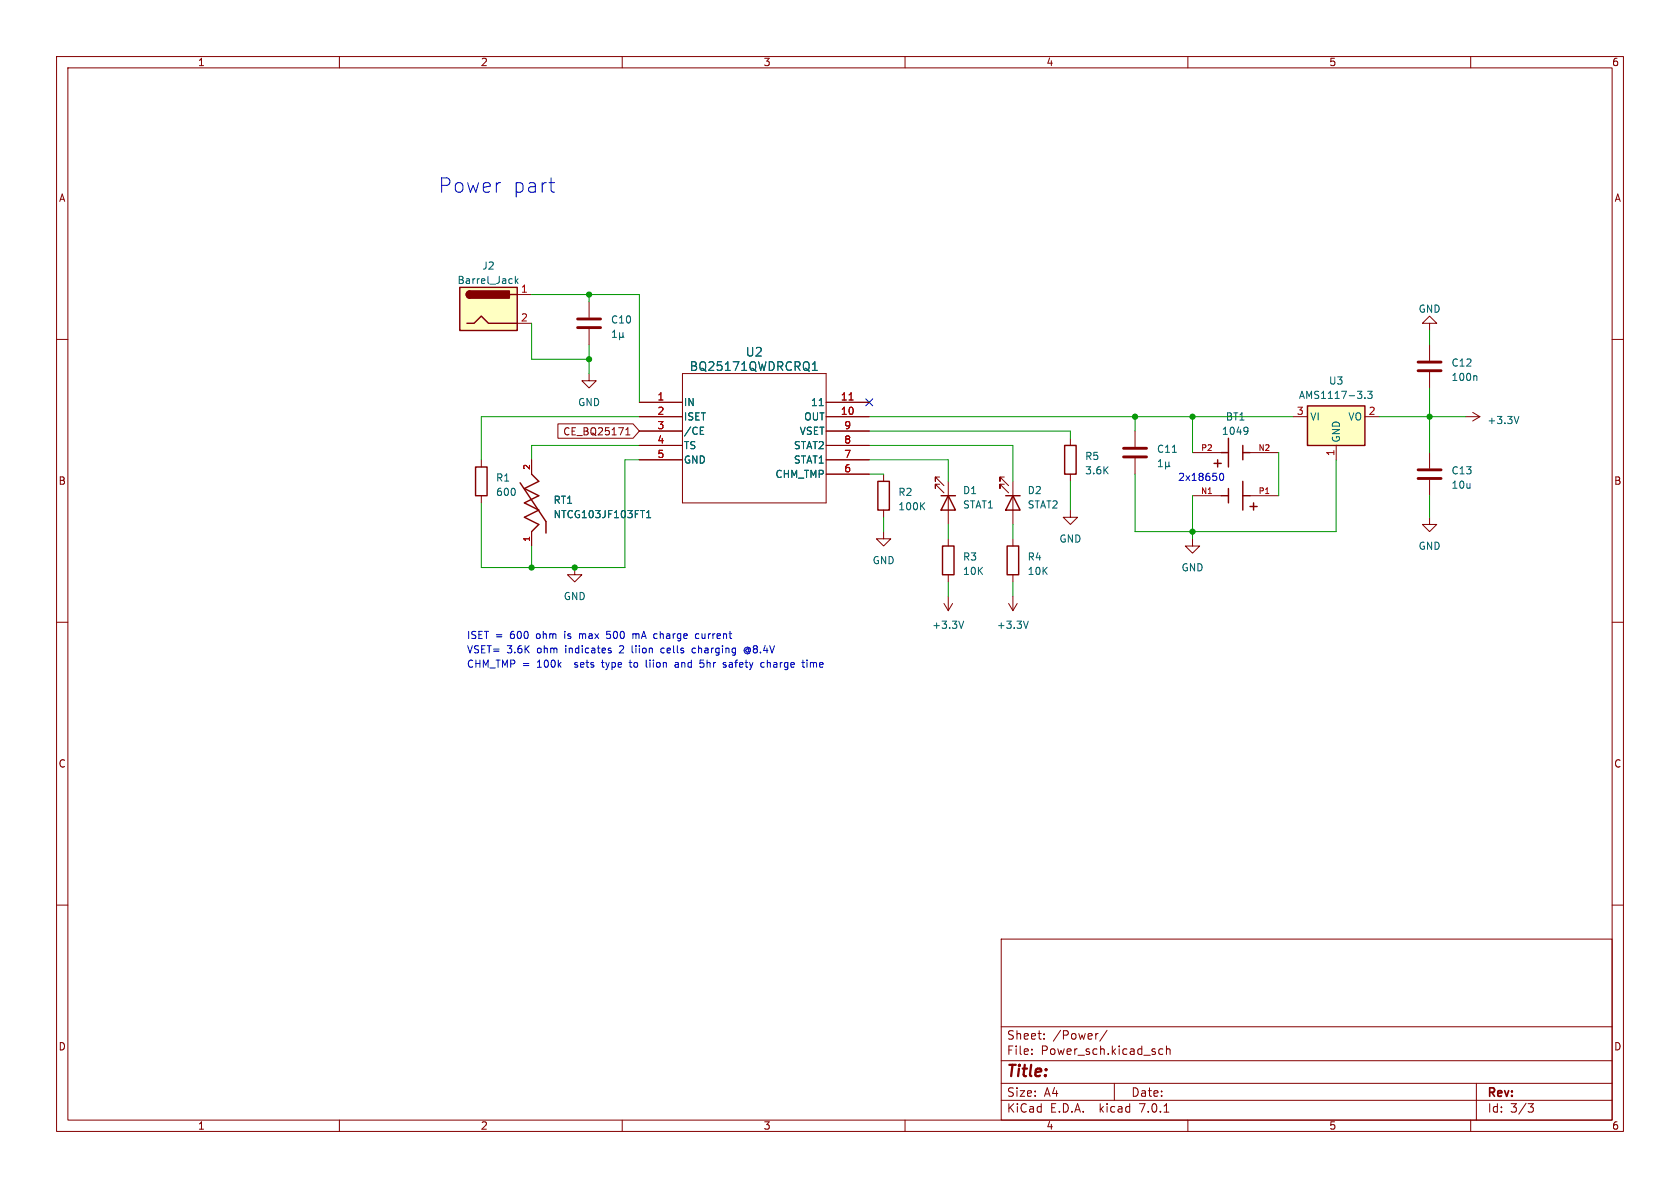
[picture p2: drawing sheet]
<svg xmlns="http://www.w3.org/2000/svg" width="297mm" height="210mm" viewBox="0 0 297 210" stroke-linecap="round" stroke-linejoin="round" font-family="sans-serif">
<g fill="none" stroke="#840000" stroke-width=".18">
<path d="M10 10h277v190h-277zM12 12h273v186h-273zM60 10v2M110 10v2M160 10v2M210 10v2M260 10v2M10 60h2M91.4 52.1h2.6M91.4 57.2h2.6M104.1 53.3v2.8M104.1 58.2v2.8"/>
<path d="M252.7 57.2h1.3l-1.3-1.3-1.2 1.3h1.2v1.2M285 60h2M98.6 74.9h13.3l1.1 1.3-1.1 1.3h-13.3zM104.1 66v1.3h1.3l-1.3 1.3-1.2-1.3h1.2M110.6 76.9h.8M110.6 76l.4-.4v1.3M113 71.1h7.6M113 73.7h7.6M113 76.2h7.6M113 78.7h7.6M120.6 66h25.4v22.9h-25.4zM146 71.1h7.7"/>
<path d="M146 73.7h7.7M146 76.2h7.7M146 78.7h7.7M189.2 77.5v1.2M200.7 76.2v2.8M228.6 73.7h2.5M236.2 78.7v2.6M241.3 73.7h2.5M252.7 61v2.8M252.7 65.8v2.8M259.1 73.7h2.5M260.3 72.9l1.3 .8"/>
<path d="M261.6 73.7l-1.3 .7M85.1 81.3v1.3M85.1 87.6v1.3M94 81.3v2.5M94 94v2.5M113 81.3h7.6M146 81.3h7.7M146 83.8h7.7M156.2 94v1.3h1.3l-1.3 1.2-1.3-1.2h1.3M156.2 83.8v1.3M156.2 90.2v1.2M166.1 84.3h-.7v.8v-.8l1.5 1.6"/>
<path d="M166.1 85.6h-.7v.8v-.8l1.5 1.5M167.6 85.1v7.6M167.6 95.3v1.2M177.5 84.3h-.7v.8v-.8l1.5 1.6M177.5 85.6h-.7v.8v-.8l1.5 1.5M179.1 85.1v7.6M179.1 95.3v1.2M189.2 90.2v1.2h1.3l-1.3 1.3-1.2-1.3h1.2M189.2 83.8v1.3M200.7 81v2.8M210.8 95.3v1.2h1.3l-1.3 1.3-1.3-1.3h1.3M210.8 87.6h5.1"/>
<path d="M210.8 80h5.1M221 87.6h5.1M221 80h5.1M252.7 91.4v1.3h1.3l-1.3 1.3-1.2-1.3h1.2M252.7 80v2.8M252.7 84.8v2.8M10 110h2M101.6 100.3v1.3h1.3l-1.3 1.3-1.3-1.3h1.3M166.9 106.7l.7 1.3M167.6 101.6v1.3M167.6 105.4v2.6M168.4 106.7l-.8 1.3"/>
<path d="M178.3 106.7l.8 1.3M179.1 101.6v1.3M179.1 105.4v2.6M179.8 106.7l-.7 1.3M285 110h2M10 160h2M285 160h2M177 166h108v32h-108zM60 198v2M110 198v2M160 198v2M177 194.5h108"/>
<path d="M177 191.5h108M177 187.5h108M177 181.5h108M182.4 186.3v.1M182.4 185.5v.1M184.6 183.6v.1M184.6 182.8v.1M194 182.7h.1M195.7 182.1l-1.3 2M197 191.5v3M205.6 185.5l-.5-.1-.2 .3v.4l.1 .2h.6M205.8 196.6h.8"/>
<path d="M206.2 185.5l.2-.1 .4 .1 .1 .9M206.2 184.9v1.5M210 198v2M260 198v2M261 191.5v6.5M270.1 195.1h1l-.5 .6 .4 .1 .1 .5-.3 .3h-.4"/>
</g>
<path d="M102.1 57.9h4.1M102.1 56.4h4.1M198.6 79.2h4.1M250.7 65.5h4.1M250.7 64h4.1M198.6 80.8h4.1M250.7 84.6h4.1M250.7 83.1h4.1" fill="none" stroke="#840000" stroke-width=".51"/>
<g fill="none" stroke="#006464" stroke-width=".18">
<path d="M91.1 48.8v1.3M91.2 49.6l.4 .5M91.6 49.3l-.5 .5M108.3 59.6h.7M108.3 58.7l.3-.3v1.2M109.5 59.5l.2 .1h.3l.1-.1M109.5 58.8v1.3M110.1 59.5l.2 .1M110.1 58.8v.7M123.8 76.8h.6M123.8 75.5h.6M143.6 65.5h.9"/>
<path d="M143.8 64.3l.3-.3v1.5M144.8 71.7h.8M220.4 75.5l.2 .1a1.07 1.07 0 0 1-.2 1.1M220.6 76.1l-.2 .2M241.3 70.3v.1M241.8 69.2h.8l-.5 .5 .4 .1v.5l-.2 .1-.5-.1M260.9 66.4l.2 .2v.7M268.5 73.6l-.4 1.3M114.3 91.5h.7M114.3 90.6l.4-.4v1.3M204.8 82.5h.7M204.8 81.6l.3-.4v1.3"/>
<path d="M206.1 82.3l.1 .2h.3l.2-.2M206.1 81.7v1.2M206.7 82.3l.1 .2M206.7 81.7v.6M170.4 109.8l-.5 1.3M181.8 109.8l-.4 1.3"/>
</g>
<g fill="none" stroke="#840000" stroke-width=".25">
<path d="M81.3 50.8h10.1v7.6h-10.1zM82.5 57.2h1.3l1.3-1.3 1.3 1.3h5M83.1 51.4a.64 .64 0 0 0-.7 .7 .64 .64 0 0 0 .7 .6M90.2 52.1h1.2M188.2 78.7h2v5.1h-2zM217.2 77.5v5.1M219.7 78.7v2.6M231.1 71.8h10.2v6.9h-10.2zM84.1 82.6h2v5h-2zM91.9 85.3l4.6 6.9v2M94 83.8l1.2 1.3-2.5 1.3 2.5 1.2-2.5 1.3 2.5 1.3-2.5 1.2 2.5 1.3-1.2 1.3M155.2 85.1h2v5.1h-2z"/>
<path d="M166.4 87.6h2.5M166.6 96.5h2.1v5.1h-2.1zM167.6 87.6l1.3 2.6h-2.5zM177.8 87.6h2.5M178.1 96.5h2v5.1h-2zM179.1 87.6l1.2 2.6h-2.5zM214.6 81.9h1.3M215.3 81.3v1.3M215.9 87.6h1.3M215.9 80h1.3M217.2 86.4v2.5M219.7 87.6h1.3"/>
<path d="M219.7 85.1v5.1M219.7 80h1.3M221 89.5h1.2M221.6 88.9v1.3"/>
</g>
<path d="M150.1 70.7h.7" fill="none" stroke="#a90000" stroke-width=".18"/>
<g fill="#ffffc2" stroke="#ffffc2" stroke-width=".18">
<path d="M231.1 71.8h10.2v6.9h-10.2z"/>
<path d="M81.3 50.8h10.1v7.6h-10.1z"/>
</g>
<g fill="#840000" stroke="#840000" stroke-width=".25">
<path d="M82.6 51.6l.5-.2v1.3a.64 .64 0 0 1-.6-.4 .64 .64 0 0 1 .1-.7z"/>
<path d="M83.1 51.4h6.9v1.3h-6.9z"/>
</g>
<g fill="none" stroke="#0000c2" stroke-width=".18">
<path d="M97.1 32.3h.9M97.5 33.9l.5 .1M215.6 84.1l.1-.3 .2-.1a.68 .68 0 0 1 .4 .6 .68 .68 0 0 1-.4 .6l-.2-.1-.1-.3M107.6 114.9l.4 .2 .1 .1-.2 .2h-.4M107.6 114.6h.4M111.2 117.1h.5M111.9 112v.9M112.1 112l-.2 .1M114.2 116.7v1.1l.2 .2M119.7 117.1l-.3 .1M119.8 117.5h-.3l-.2 .2 .1 .2 .4 .1M122.5 114.6l-.2 .2 .2 .6"/>
<path d="M123.4 112l-.3 .1-.2 .2 .1 .5 .4 .1M123.7 117.8l.5 .2M124.4 116.7h-.6l-.1 .6 .5-.1M127.8 117.9h.5M128.3 117.2l-.3-.1-.2 .2 .1 .2 .4 .1M132 114.7l-.2 .2 .2 .3M132.1 114.4a.6 .6 0 0 0-.6 .6 .6 .6 0 0 0 .6 .6M135.1 117.2l-.4-.1-.2 .2 .1 .6h.5M141.8 117.1h.4M141.9 116.7v1.1l.3 .2"/>
</g>
<g fill="none" stroke="#009600" stroke-width=".18">
<path d="M94 52.1h19v19M94 57.2v6.3h10.1M104.1 52.1v1.2M252.7 58.4v2.6M104.1 61v5M113 78.7h-19v2.6M113 73.7h-27.9v7.6M153.7 78.7h25.4v6.4M153.7 76.2h35.5v1.3M153.7 73.7h74.9M200.7 73.7v2.5M210.8 73.7v6.3"/>
<path d="M243.8 73.7h15.3M252.7 68.6v11.4M94 96.5v3.8M113 81.3h-2.5v19h-25.4v-11.4M153.7 81.3h13.9v3.8M153.7 83.8h2.5M156.2 91.4v2.6M167.6 92.7v2.6M179.1 92.7v2.6M189.2 85.1v5.1M210.8 87.6v7.7M226.1 80v7.6"/>
<path d="M236.2 81.3v12.7h-35.5v-10.2M252.7 87.6v3.8M167.6 102.9v2.5M179.1 102.9v2.5"/>
</g>
<path d="M153.1 70.5l1.2 1.2M154.3 70.5l-1.2 1.2" fill="none" stroke="#000084" stroke-width=".18"/>
<g fill="#009600" stroke="#009600" stroke-width=".18">
<circle cx="104.1" cy="63.5" r=".46"/>
<circle cx="94" cy="100.3" r=".46"/>
<circle cx="101.6" cy="100.3" r=".46"/>
<circle cx="104.1" cy="52.1" r=".46"/>
<circle cx="210.8" cy="73.7" r=".46"/>
<circle cx="210.8" cy="94" r=".46"/>
<circle cx="252.7" cy="73.7" r=".46"/>
<circle cx="200.7" cy="73.7" r=".46"/>
</g>
<g font-size="3.5" fill="#0000c2">
<text x="77.5" y="34.3">Power</text>
<text x="90.5" y="34.3">part</text>
</g>
<text font-size="2.8" fill="#840000" x="178" y="190.8">Title:</text>
<g font-size="2.1" fill="#006464">
<text x="121.9" y="65.7">BQ25171QWDRCRQ1</text>
<text x="131.8" y="63.2">U2</text>
</g>
<g font-size="2.1" fill="#840000">
<text x="178" y="183.9">Sheet:</text>
<text x="186.2" y="183.9">/Power/</text>
<text x="178" y="186.6">File:</text>
<text x="184" y="186.6">Power_sch.kicad_sch</text>
<text x="178" y="196.8">KiCad</text>
<text x="178" y="194">Size:</text>
<text x="184.6" y="194">A4</text>
<text x="185.7" y="196.8">E.D.A.</text>
<text x="194.4" y="196.8">kicad</text>
<text x="200" y="194">Date:</text>
<text x="201.5" y="196.8">7.0.1</text>
<text x="263" y="194.2">Rev:</text>
<text x="263" y="196.8">Id:</text>
<text x="267" y="196.8">3/3</text>
</g>
<g font-size="1.8" fill="#840000">
<text x="35" y="11.8">1</text>
<text x="85" y="11.8">2</text>
<text x="135" y="11.8">3</text>
<text x="185" y="11.8">4</text>
<text x="235" y="11.8">5</text>
<text x="285" y="11.8">6</text>
<text x="10.4" y="35.8">A</text>
<text x="285.4" y="35.8">A</text>
<text x="99.4" y="77.1">CE_BQ25171</text>
<text x="10.3" y="85.8">B</text>
<text x="285.3" y="85.8">B</text>
<text x="10.3" y="135.8">C</text>
<text x="285.3" y="135.8">C</text>
<text x="10.3" y="185.8">D</text>
<text x="285.3" y="185.8">D</text>
<text x="35" y="199.8">1</text>
<text x="85" y="199.8">2</text>
<text x="135" y="199.8">3</text>
<text x="185" y="199.8">4</text>
<text x="235" y="199.8">5</text>
<text x="285" y="199.8">6</text>
</g>
<g font-size="1.8" fill="#006464">
<text x="85.2" y="47.8">J2</text>
<text x="80.8" y="50.4">Barrel_Jack</text>
<text x="108" y="57.3">C10</text>
<text x="250.7" y="55.4">GND</text>
<text x="256.5" y="65">C12</text>
<text x="102.1" y="71.9">GND</text>
<text x="120.9" y="71.9">IN</text>
<text x="143.2" y="71.9">11</text>
<text x="229.6" y="70.7">AMS1117-3.3</text>
<text x="234.9" y="68.1">U3</text>
<text x="256.5" y="67.5">100n</text>
<text x="120.9" y="74.5">ISET</text>
<text x="120.9" y="77">/CE</text>
<text x="141.3" y="77">VSET</text>
<text x="142" y="74.5">OUT</text>
<text x="216" y="77">1049</text>
<text x="216.7" y="74.5">BT1</text>
<text x="231.6" y="74.5">VI</text>
<text x="238.2" y="74.5">VO</text>
<text x="262.9" y="75.1">+3.3V</text>
<text x="120.9" y="79.6">TS</text>
<text x="120.9" y="82.1">GND</text>
<text x="140.2" y="82.1">STAT1</text>
<text x="140.2" y="79.6">STAT2</text>
<text x="191.8" y="81.5">R5</text>
<text x="204.5" y="80.2">C11</text>
<text x="237" y="78.2" transform="rotate(-90 237 78.2)">GND</text>
<text x="87.6" y="85.3">R1</text>
<text x="87.6" y="87.8">600</text>
<text x="97.8" y="89.2">RT1</text>
<text x="137" y="84.6">CHM_TMP</text>
<text x="158.8" y="87.8">R2</text>
<text x="170.2" y="87.5">D1</text>
<text x="181.6" y="87.5">D2</text>
<text x="191.8" y="84">3.6K</text>
<text x="256.5" y="84">C13</text>
<text x="256.5" y="86.6">10u</text>
<text x="97.8" y="91.8">NTCG103JF103FT1</text>
<text x="158.8" y="90.4">100K</text>
<text x="170.2" y="90">STAT1</text>
<text x="181.6" y="90">STAT2</text>
<text x="154.2" y="99.9">GND</text>
<text x="170.2" y="99.3">R3</text>
<text x="170.2" y="101.8">10K</text>
<text x="181.6" y="99.3">R4</text>
<text x="181.6" y="101.8">10K</text>
<text x="187.2" y="96.1">GND</text>
<text x="208.8" y="101.2">GND</text>
<text x="250.7" y="97.3">GND</text>
<text x="99.6" y="106.2">GND</text>
<text x="164.7" y="111.3">+3.3V</text>
<text x="176.2" y="111.3">+3.3V</text>
</g>
<g font-size="1.8" fill="#a90000">
<text x="92" y="51.8">1</text>
<text x="92" y="56.9">2</text>
<text x="116.2" y="70.9">1</text>
<text x="148.6" y="70.9">11</text>
<text x="116.2" y="73.4">2</text>
<text x="116.2" y="75.9">3</text>
<text x="148.6" y="73.4">10</text>
<text x="149.2" y="75.9">9</text>
<text x="229.2" y="73.4">3</text>
<text x="241.9" y="73.4">2</text>
<text x="116.2" y="78.5">4</text>
<text x="116.2" y="81">5</text>
<text x="149.2" y="83.6">6</text>
<text x="149.2" y="81">7</text>
<text x="149.2" y="78.5">8</text>
<text x="236" y="80.7" transform="rotate(-90 236 80.7)">1</text>
</g>
<g font-size="1.8" fill="#0000c2">
<text x="208.3" y="85.1">2x18650</text>
<text x="82.5" y="113">ISET =</text>
<text x="90.2" y="113">600</text>
<text x="95" y="113">ohm</text>
<text x="100.1" y="113">is</text>
<text x="102.8" y="113">max</text>
<text x="107.7" y="113">500</text>
<text x="112.5" y="113">mA charge</text>
<text x="123.8" y="113">current</text>
<text x="82.5" y="115.6">VSET=</text>
<text x="82.5" y="118.1">CHM_TMP =</text>
<text x="89.6" y="115.6">3.6K</text>
<text x="95" y="115.6">ohm</text>
<text x="95" y="118.1">100k</text>
<text x="100.1" y="115.6">indicates</text>
<text x="101.9" y="118.1">sets</text>
<text x="106.8" y="118.1">type</text>
<text x="109.8" y="115.6">2</text>
<text x="111.9" y="118.1">to</text>
<text x="112.1" y="115.6">liion</text>
<text x="114.8" y="118.1">liion</text>
<text x="117.4" y="115.6">cells</text>
<text x="120.1" y="118.1">and</text>
<text x="123" y="115.6">charging</text>
<text x="124.6" y="118.1">5hr</text>
<text x="128.9" y="118.1">safety</text>
<text x="132.3" y="115.6">@8.4V</text>
<text x="135.7" y="118.1">charge</text>
<text x="143.2" y="118.1">time</text>
</g>
<g font-size="1.4" fill="#a90000">
<text x="93.7" y="83.1" transform="rotate(-90 93.7 83.1)">2</text>
<text x="212.3" y="79.8">P2</text>
<text x="222.4" y="79.8">N2</text>
<text x="212.3" y="87.4">N1</text>
<text x="222.4" y="87.4">P1</text>
<text x="93.7" y="95.8" transform="rotate(-90 93.7 95.8)">1</text>
</g>
</svg>
